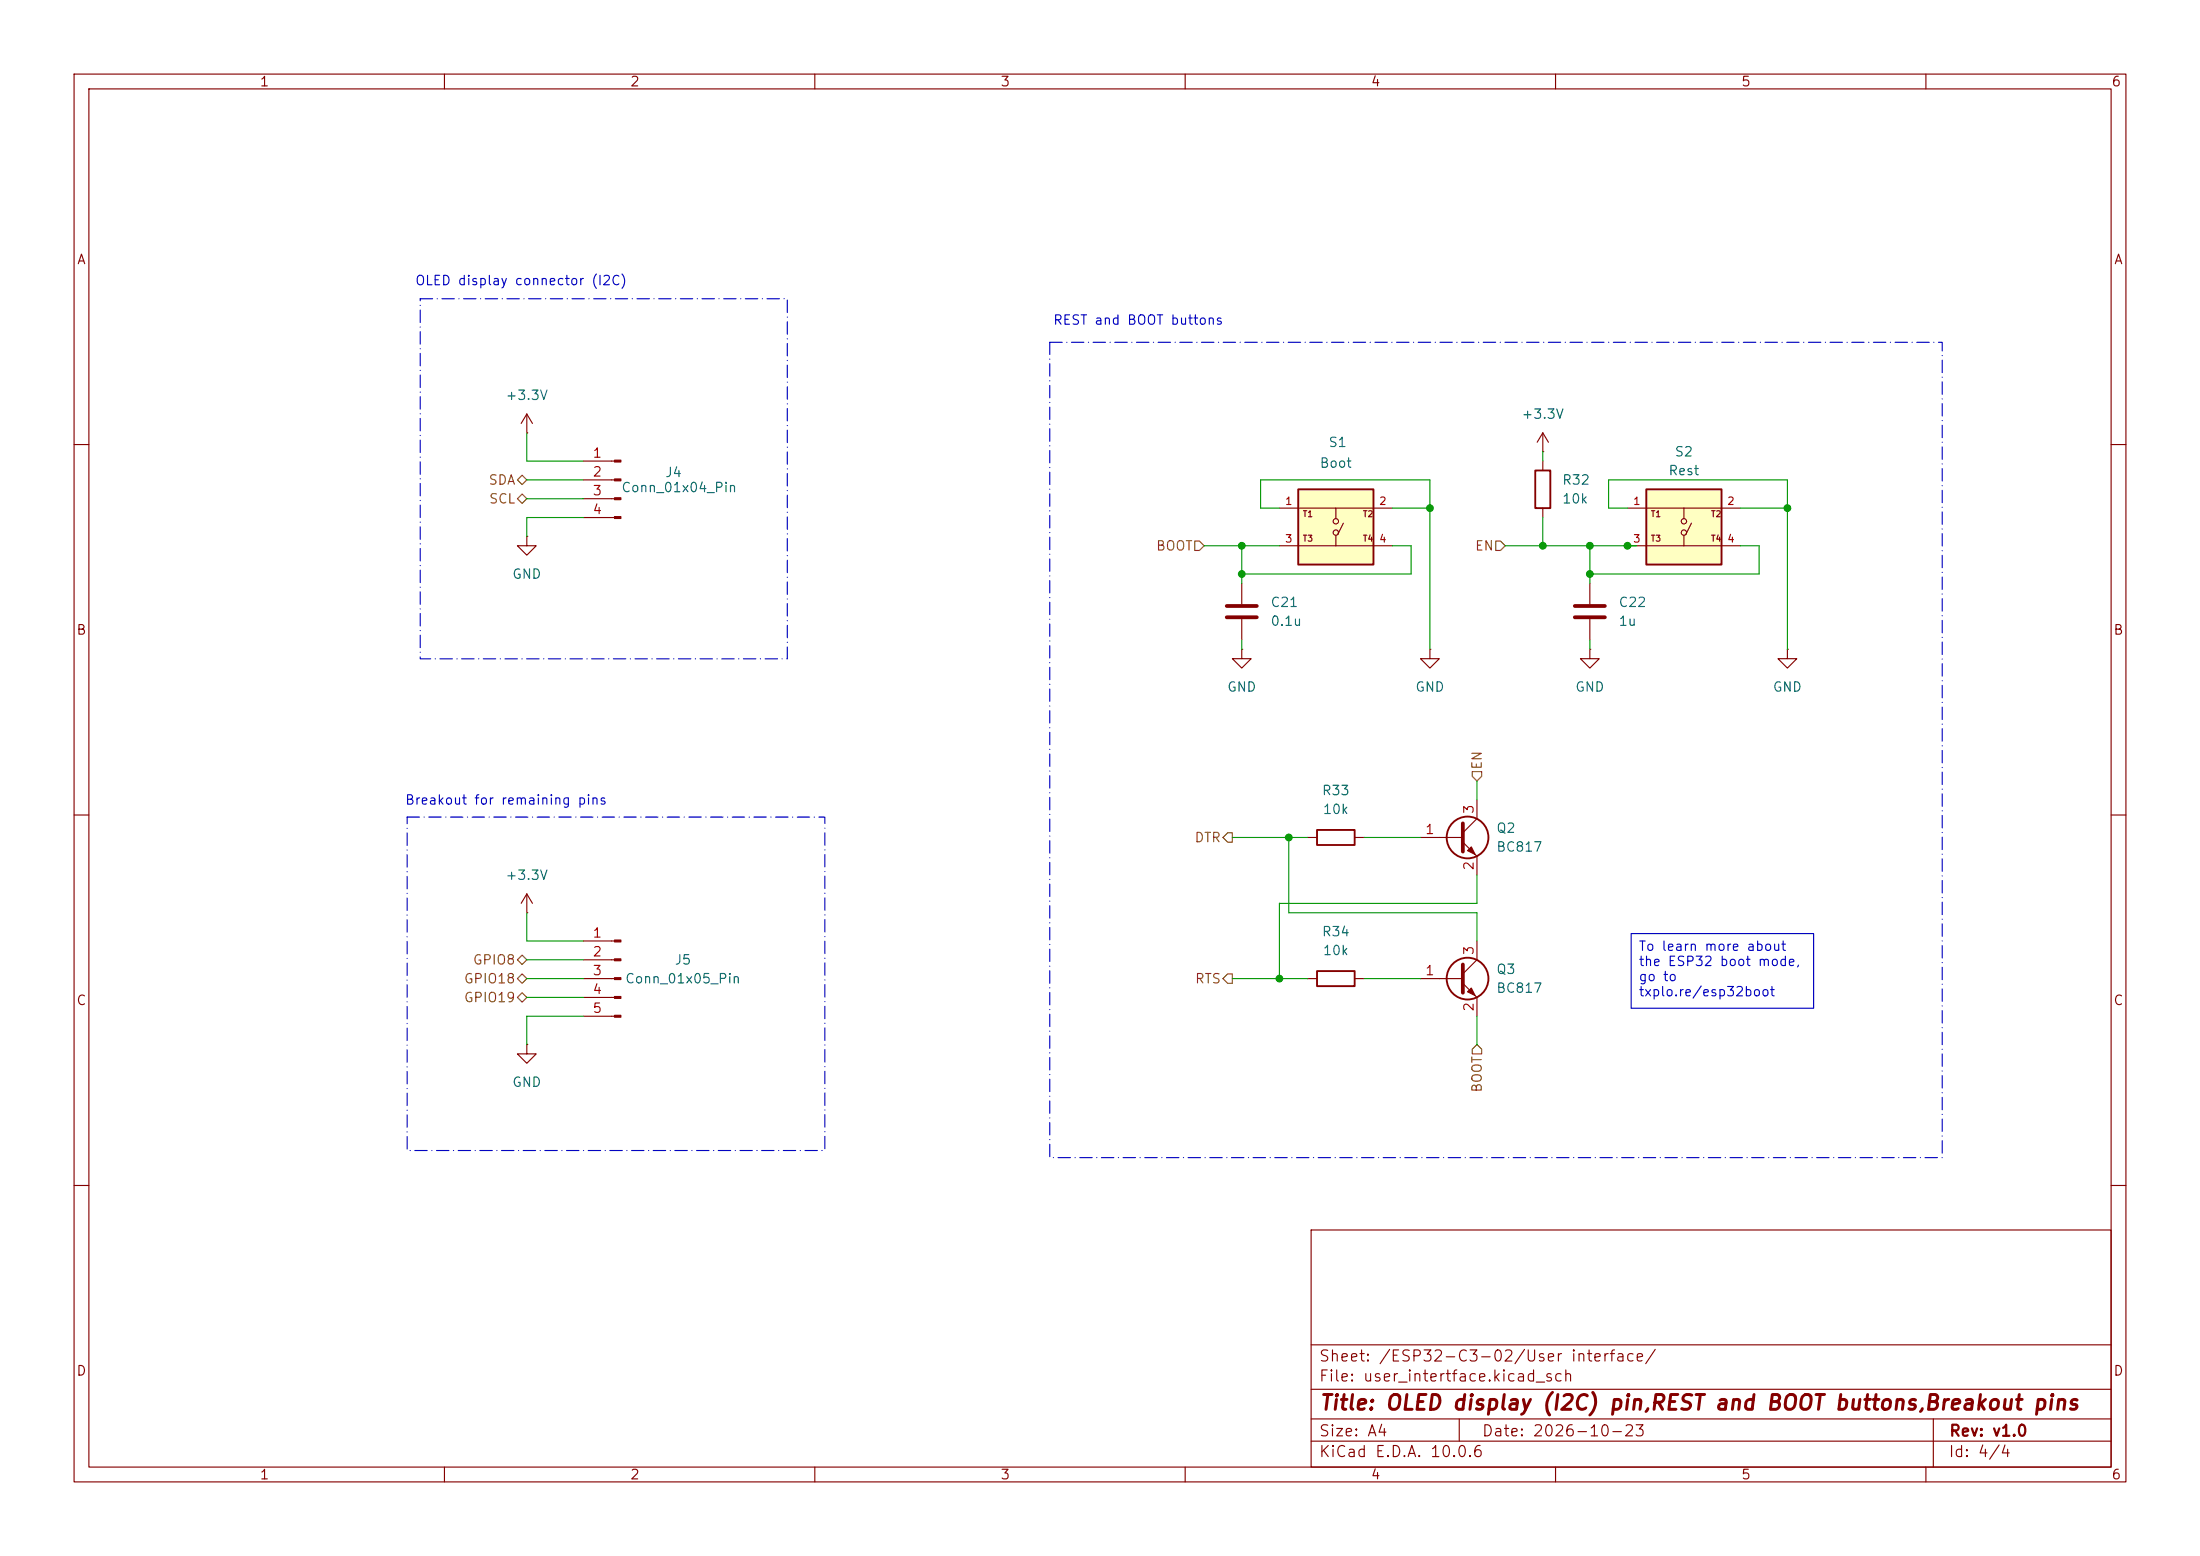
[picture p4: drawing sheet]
<svg xmlns="http://www.w3.org/2000/svg" width="297mm" height="210mm" viewBox="0 0 297 210" stroke-linecap="round" stroke-linejoin="round" font-family="sans-serif">
<g fill="none" stroke="#840000" stroke-width=".15">
<path d="M10 10h277v190h-277zM12 12h273v186h-273zM60 10v2M110 10v2M160 10v2M210 10v2M260 10v2M10 60h2M285 60h2M10 110h2M285 110h2M10 160h2"/>
<path d="M177 166h108v32h-108zM285 160h2M60 198v2M110 198v2M160 198v2M177 194.5h108M177 191.5h108M177 187.5h108M177 181.5h108M197 191.5v3M210 198v2M260 198v2"/>
<path d="M261 191.5v6.5"/>
</g>
<path d="M222.2 66h10.2v10.2h-10.2z" fill="#ffffc2"/>
<g fill="none" stroke="#840000" stroke-width=".15">
<path d="M208.3 58.4l-.8 1.3M208.3 58.4l.7 1.3M208.3 58.4v2.6M167.6 78.7v2.8M208.3 61h.1M219.7 68.6h15.2M219.7 73.7h15.2M227.3 68.6v1.4M227.3 72.3v1.4M228.3 70.6l-.7 1.5M167.6 87.6v1.3h1.3l-1.3 1.3-1.2-1.3h1.2M167.6 87.6h.1"/>
<path d="M167.6 83.6v2.8M193 87.6v1.3h1.3l-1.3 1.3-1.2-1.3h1.2M193 87.6h.1M214.6 87.6v1.3h1.3l-1.3 1.3-1.2-1.3h1.2M214.6 87.6h.1M176.5 113h1.3M182.9 113h1.2M191.8 113h5.7M197.5 113.7l1.9 1.9v2.5M199.4 108v2.5l-1.9 1.9"/>
<circle cx="227.3" cy="70.4" r=".36"/>
<circle cx="227.3" cy="71.9" r=".36"/>
</g>
<g fill="none" stroke="#840000" stroke-width=".25">
<path d="M222.2 66h10.2v10.2h-10.2zM177.8 112h5.1v2h-5.1z"/>
<circle cx="198.1" cy="113" r="2.82"/>
</g>
<path d="M165.6 81.8h4.1M165.6 83.3h4.1M197.5 111.1v3.8" fill="none" stroke="#840000" stroke-width=".51"/>
<path d="M198.1 114.8l.5-.5 .5 1z" fill="#840000" stroke="#840000" stroke-width=".15"/>
<path d="M175.3 66h10.1v10.2h-10.1z" fill="#ffffc2"/>
<g fill="none" stroke="#840000" stroke-width=".15">
<path d="M71.1 58.4h.1M71.1 55.9v2.5M71.1 55.9l-.7 1.3M71.1 55.9l.8 1.3M71.1 72.4v1.3h1.3l-1.3 1.2-1.3-1.2h1.3M71.1 72.4h.1M78.7 62.2h4.3M78.7 64.8h4.3M78.7 67.3h4.3M78.7 69.9h4.3M172.7 68.6h15.3M172.7 73.7h15.3"/>
<path d="M180.3 68.6v1.4M180.3 72.3v1.4M181.4 70.6l-.8 1.5M208.3 62.2v1.3M208.3 68.6v1.3M214.6 78.7v2.8M214.6 83.6v2.8M241.3 87.6v1.3h1.3l-1.3 1.3-1.3-1.3h1.3M241.3 87.6h.1M71.1 123.2h.1M71.1 120.7l-.7 1.2M71.1 120.7l.8 1.2"/>
<path d="M71.1 120.7v2.5M78.7 132.1h4.3M78.7 127h4.3M78.7 129.5h4.3M78.7 134.6h4.3M78.7 137.2h4.3M176.5 132.1h1.3M182.9 132.1h1.2M191.8 132.1h5.7M197.5 132.7l1.9 1.9v2.6M199.4 127v2.5l-1.9 1.9M71.1 141v1.2h1.3l-1.3 1.3-1.3-1.3h1.3"/>
<path d="M71.1 141h.1"/>
<circle cx="180.3" cy="71.9" r=".36"/>
<circle cx="180.3" cy="70.4" r=".36"/>
</g>
<g fill="none" stroke="#840000" stroke-width=".25">
<path d="M175.3 66h10.1v10.2h-10.1zM207.3 63.5h2v5.1h-2zM177.8 131.1h5.1v2h-5.1z"/>
<circle cx="198.1" cy="132.1" r="2.82"/>
</g>
<path d="M212.6 81.8h4.1M212.6 83.3h4.1M197.5 130.2v3.8" fill="none" stroke="#840000" stroke-width=".51"/>
<g fill="#840000" stroke="#840000" stroke-width=".15">
<path d="M198.1 133.9l.5-.5 .5 1z"/>
<path d="M83 126.9h.8v.2h-.8z"/>
<path d="M83 129.4h.8v.3h-.8z"/>
<path d="M83 132h.8v.2h-.8z"/>
<path d="M83 134.5h.8v.2h-.8z"/>
<path d="M83 137h.8v.3h-.8z"/>
<path d="M83 62.1h.8v.3h-.8z"/>
<path d="M83 64.6h.8v.3h-.8z"/>
<path d="M83 67.2h.8v.2h-.8z"/>
<path d="M83 69.7h.8v.3h-.8z"/>
</g>
<path d="M69.8 67.3l.7-.6 .6 .6-.6 .6zM69.8 64.8l.7-.7 .6 .7-.6 .6zM161.3 73h.6l.7 .7-.7 .6h-.6zM201.9 73h.7l.6 .7-.6 .6h-.7zM165.7 112.4h.7v1.3h-.7l-.6-.7zM198.8 104.1h1.2v.7l-.6 .6-.6-.6zM69.8 129.5l.7-.6 .6 .6-.6 .7zM69.8 132.1l.7-.7 .6 .7-.6 .6zM69.8 134.6l.7-.6 .6 .6-.6 .7zM165.7 131.4h.7v1.3h-.7l-.6-.6zM199.4 141l.6 .6v.6h-1.2v-.6z" fill="none" stroke="#725600" stroke-width=".15"/>
<g fill="none" stroke="#009600" stroke-width=".15">
<path d="M71.1 58.4v3.8h7.6M71.1 67.3h7.6M71.1 64.8h7.6M78.7 69.9h-7.6v2.5M162.6 73.7h10.1M167.6 73.7v5M172.7 68.6h-2.5v-3.8h22.8v22.8M188 73.7h2.5v3.8h-22.9M188 68.6h5M203.2 73.7h17.8M208.3 61v1.2M208.3 69.9v3.8"/>
<path d="M214.6 73.7v5M219.7 68.6h-2.5v-3.8h24.1v22.8M234.9 73.7h2.6v3.8h-22.9M234.9 68.6h6.4M167.6 86.4v1.2M214.6 86.4v1.2M166.4 113h10.1M174 113v10.2h25.4v3.8M184.1 113h7.7M199.4 105.4v2.6M199.4 118.1v3.8h-26.7v10.2M71.1 123.2v3.8h7.6"/>
<path d="M71.1 134.6h7.6M71.1 129.5h7.6M71.1 132.1h7.6M78.7 137.2h-7.6v3.8M166.4 132.1h10.1M184.1 132.1h7.7M199.4 137.2v3.8"/>
</g>
<path d="M220.2 126h24.6v10.1h-24.6z" fill="none" stroke="#0000c2" stroke-width=".15"/>
<path d="M56.7 40.3h49.6v48.6h-49.6zM141.7 46.2h120.5v110h-120.5zM55 110.3h56.4v45h-56.4z" fill="none" stroke="#0000c2" stroke-width=".15" stroke-dasharray="1.7 .6 0 .6"/>
<g fill="#009600" stroke="#009600" stroke-width=".14">
<circle cx="241.3" cy="68.6" r=".46"/>
<circle cx="167.6" cy="77.5" r=".46"/>
<circle cx="167.6" cy="73.7" r=".46"/>
<circle cx="174" cy="113" r=".46"/>
<circle cx="172.7" cy="132.1" r=".46"/>
<circle cx="208.3" cy="73.7" r=".46"/>
<circle cx="193" cy="68.6" r=".46"/>
<circle cx="214.6" cy="73.7" r=".46"/>
<circle cx="219.7" cy="73.7" r=".46"/>
<circle cx="214.6" cy="77.5" r=".46"/>
</g>
<text font-size="2" fill="#840000" x="178" y="190.8">Title: OLED display (I2C) pin,REST and BOOT buttons,Breakout pins</text>
<g font-size="1.5" fill="#840000">
<text x="178" y="184.1">Sheet: /ESP32-C3-02/User interface/</text>
<text x="178" y="186.8">File: user_intertface.kicad_sch</text>
<text x="178" y="197">KiCad E.D.A. 10.0.6</text>
<text x="178" y="194.2">Size: A4</text>
<text x="200" y="194.2">Date: 2026-10-23</text>
<text x="263" y="197">Id: 4/4</text>
<text x="263" y="194.2">Rev: v1.0</text>
</g>
<g font-size="1.3" fill="#840000">
<text x="35" y="12">1</text>
<text x="85" y="12">2</text>
<text x="135" y="12">3</text>
<text x="185" y="12">4</text>
<text x="235" y="12">5</text>
<text x="285" y="12">6</text>
<text x="10.3" y="36">A</text>
<text x="285.3" y="36">A</text>
<text x="10.2" y="86">B</text>
<text x="285.2" y="86">B</text>
<text x="10.2" y="136">C</text>
<text x="285.2" y="136">C</text>
<text x="10.2" y="186">D</text>
<text x="285.2" y="186">D</text>
<text x="35" y="200">1</text>
<text x="85" y="200">2</text>
<text x="135" y="200">3</text>
<text x="185" y="200">4</text>
<text x="235" y="200">5</text>
<text x="285" y="200">6</text>
</g>
<g font-size="1.3" fill="#0000c2">
<text x="56" y="38.8">OLED display connector (I2C)</text>
<text x="142.1" y="44.1">REST and BOOT buttons</text>
<text x="54.6" y="108.9">Breakout for remaining pins</text>
<text x="221.1" y="128.7">To learn more about</text>
<text x="221.1" y="130.7">the ESP32 boot mode,</text>
<text x="221.1" y="132.7">go to</text>
<text x="221.1" y="134.8">txplo.re/esp32boot</text>
</g>
<g font-size="1.3" fill="#006464">
<text x="68.2" y="54.3">+3.3V</text>
<text x="205.3" y="56.8">+3.3V</text>
<text x="89.7" y="64.7">J4</text>
<text x="178.1" y="63.4">Boot</text>
<text x="179.3" y="60.7">S1</text>
<text x="210.8" y="65.7">R32</text>
<text x="225.1" y="64.5">Rest</text>
<text x="226" y="61.9">S2</text>
<text x="83.8" y="66.7">Conn_01x04_Pin</text>
<text x="210.8" y="68.3">10k</text>
<text x="69.1" y="78.4">GND</text>
<text x="171.4" y="82.2">C21</text>
<text x="218.4" y="82.2">C22</text>
<text x="171.4" y="84.8">0.1u</text>
<text x="218.4" y="84.8">1u</text>
<text x="165.6" y="93.7">GND</text>
<text x="191" y="93.7">GND</text>
<text x="212.6" y="93.7">GND</text>
<text x="239.2" y="93.7">GND</text>
<text x="178.4" y="107.6">R33</text>
<text x="178.5" y="110.2">10k</text>
<text x="201.9" y="112.7">Q2</text>
<text x="68.2" y="119.1">+3.3V</text>
<text x="201.9" y="115.3">BC817</text>
<text x="91" y="130.5">J5</text>
<text x="178.4" y="126.7">R34</text>
<text x="178.5" y="129.2">10k</text>
<text x="201.9" y="131.8">Q3</text>
<text x="84.3" y="133">Conn_01x05_Pin</text>
<text x="201.9" y="134.3">BC817</text>
<text x="69.1" y="147">GND</text>
</g>
<g font-size="1.3" fill="#725600">
<text x="65.9" y="65.7">SDA</text>
<text x="65.9" y="68.3">SCL</text>
<text x="156" y="74.6">BOOT</text>
<text x="199" y="74.6">EN</text>
<text x="200.4" y="104" transform="rotate(-90 200.4 104)">EN</text>
<text x="161.2" y="114">DTR</text>
<text x="63.7" y="130.5">GPIO8</text>
<text x="62.5" y="133">GPIO18</text>
<text x="62.5" y="135.6">GPIO19</text>
<text x="161.2" y="133">RTS</text>
<text x="200.4" y="147.6" transform="rotate(-90 200.4 147.6)">BOOT</text>
</g>
<g font-size="1.3" fill="#a90000">
<text x="79.9" y="62.1">1</text>
<text x="79.9" y="64.6">2</text>
<text x="79.9" y="67.2">3</text>
<text x="79.9" y="69.7">4</text>
<text x="192.3" y="112.9">1</text>
<text x="199.3" y="110" transform="rotate(-90 199.3 110)">3</text>
<text x="199.3" y="117.6" transform="rotate(-90 199.3 117.6)">2</text>
<text x="79.9" y="126.9">1</text>
<text x="79.9" y="129.4">2</text>
<text x="79.9" y="131.9">3</text>
<text x="192.3" y="131.9">1</text>
<text x="199.3" y="129" transform="rotate(-90 199.3 129)">3</text>
<text x="79.9" y="134.5">4</text>
<text x="79.9" y="137">5</text>
<text x="199.3" y="136.6" transform="rotate(-90 199.3 136.6)">2</text>
</g>
<g font-size="1" fill="#a90000">
<text x="173.4" y="68.4">1</text>
<text x="186.1" y="68.4">2</text>
<text x="220.4" y="68.4">1</text>
<text x="233.1" y="68.4">2</text>
<text x="173.4" y="73.5">3</text>
<text x="186.1" y="73.5">4</text>
<text x="220.4" y="73.5">3</text>
<text x="233.1" y="73.5">4</text>
</g>
<g font-size=".8" fill="#840000">
<text x="175.8" y="70">T1</text>
<text x="183.9" y="70">T2</text>
<text x="222.8" y="70">T1</text>
<text x="230.9" y="70">T2</text>
<text x="175.8" y="73.3">T3</text>
<text x="183.9" y="73.3">T4</text>
<text x="222.8" y="73.3">T3</text>
<text x="230.9" y="73.3">T4</text>
</g>
</svg>
